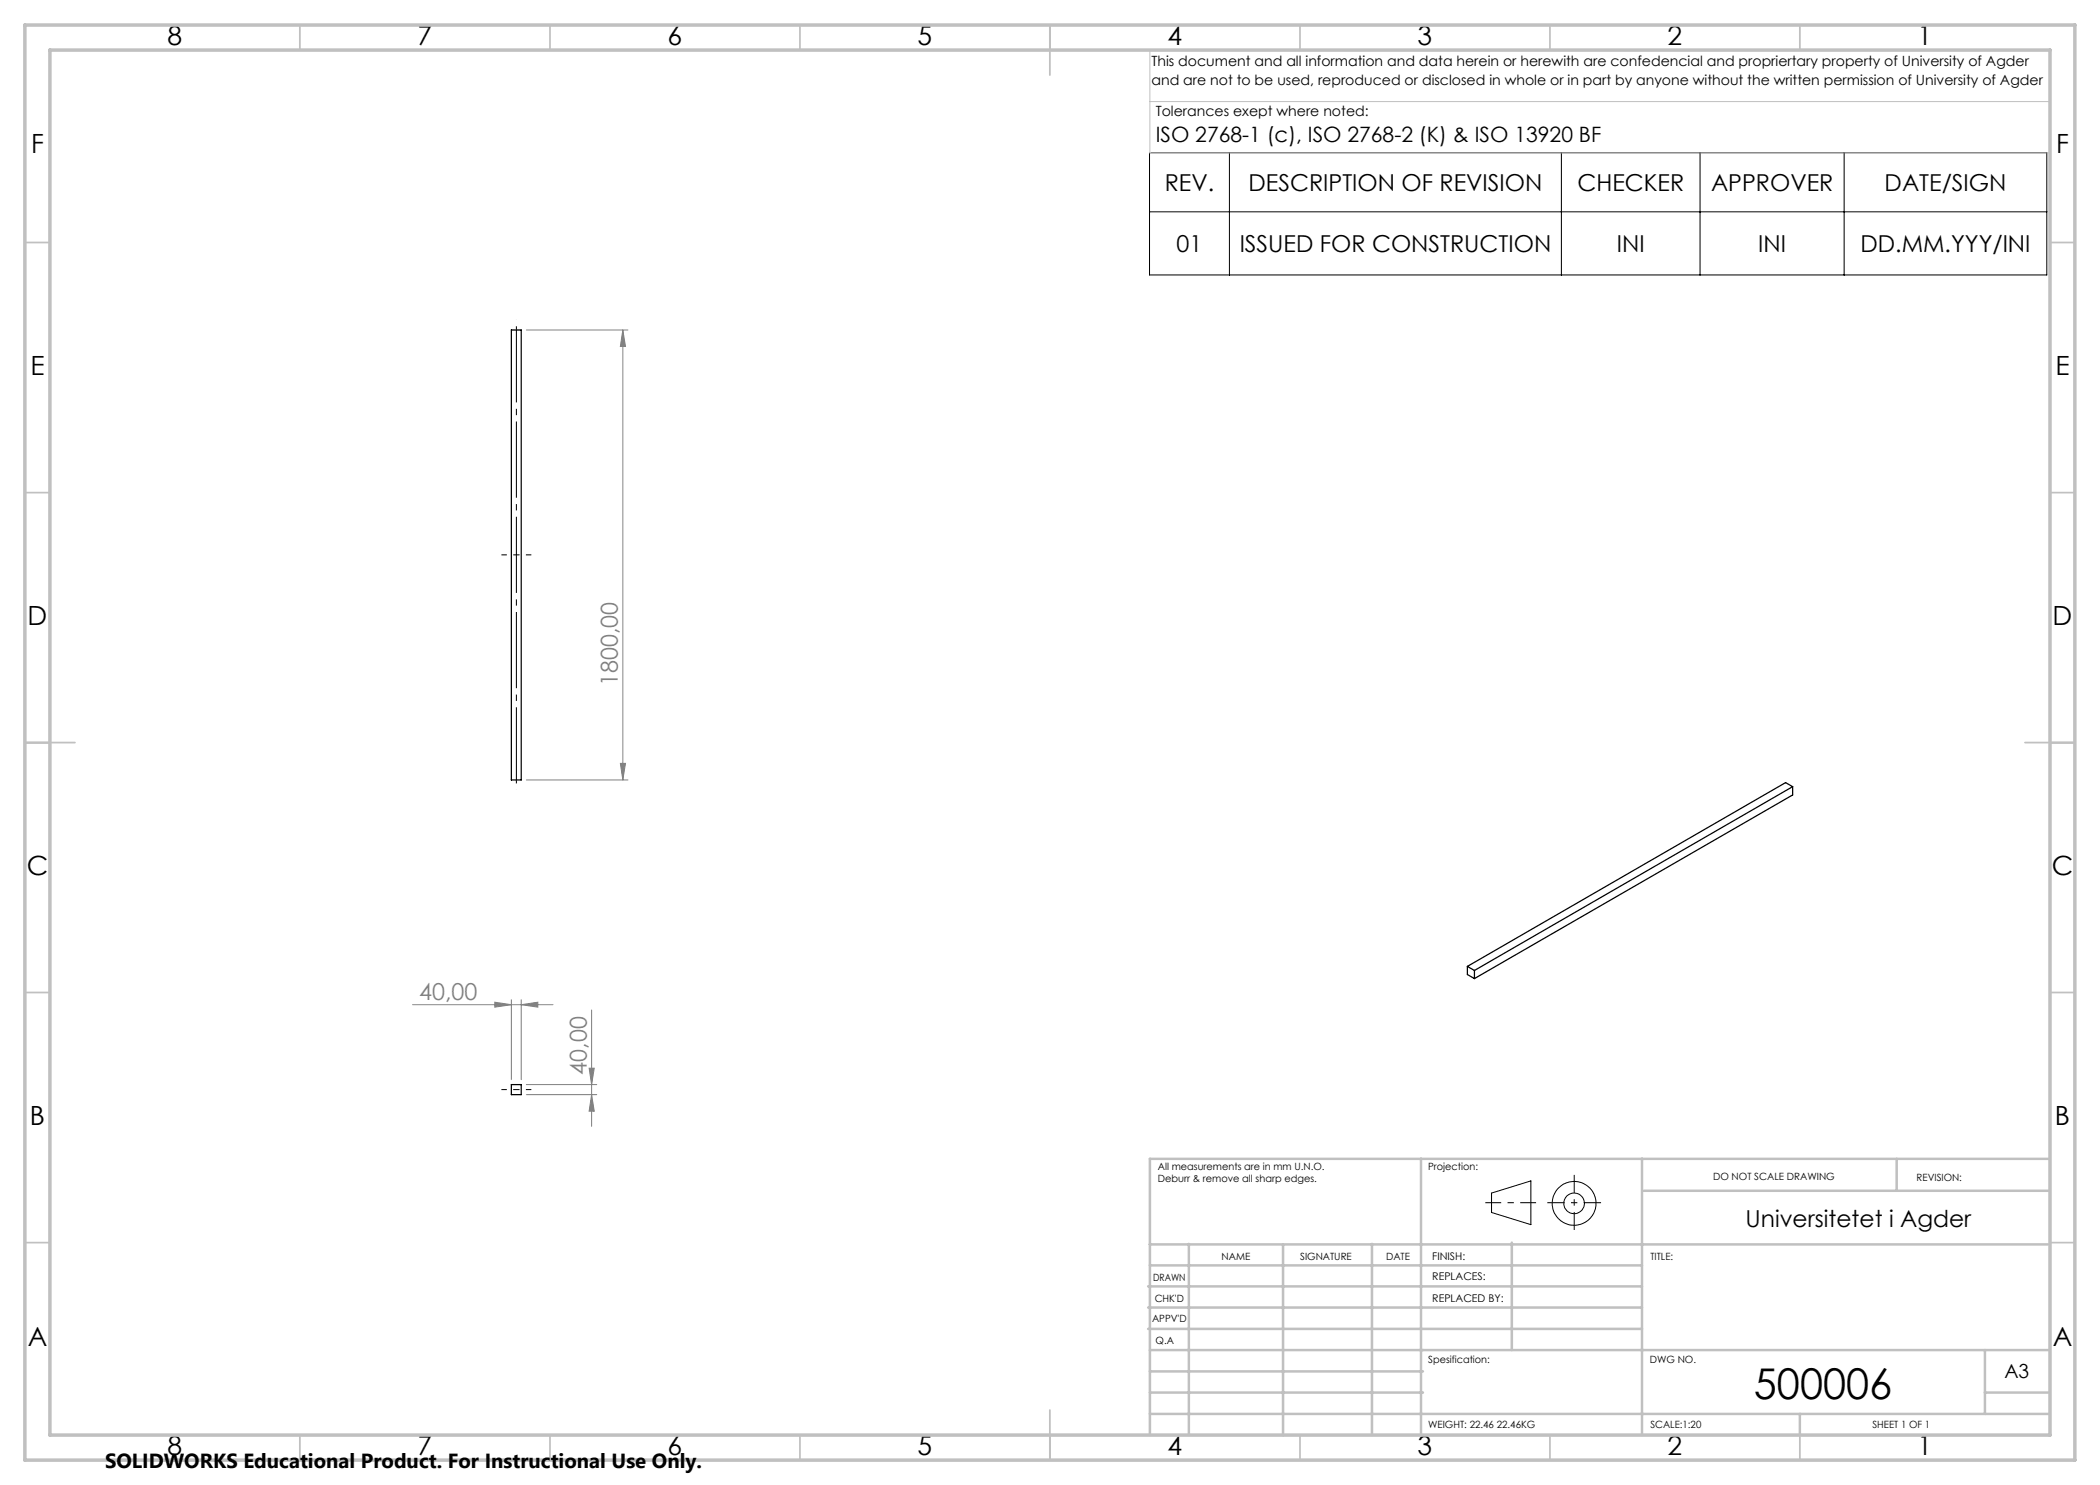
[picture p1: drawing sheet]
<svg xmlns="http://www.w3.org/2000/svg" width="420mm" height="297mm" viewBox="0 0 420 297" stroke-linecap="round" stroke-linejoin="round" font-family="sans-serif">
<path d="M102.3 66h1.9v90h-1.9zM358.5 157.3v1.7l-63.6 36.7M358.5 157.3l-63.6 36.8M358.5 157.3l-1.4-.8-63.6 36.8M293.5 193.3l1.4 .8M293.5 193.3v1.6l1.4 .8M294.9 194.1v1.6M102.3 216.9h1.9v2h-1.9z" fill="none" stroke="#000" stroke-width=".25"/>
<g fill="none" stroke="#808080" stroke-width=".2">
<path d="M105.3 66h20.3M124.6 66l.5 3.3h-1zM124.6 66v90M105.3 156h20.3M124.1 152.7h1l-.5 3.3zM102.3 200v15.9M104.2 200v15.9M82.5 200.9h28.1M99 200.4l3.3 .5-3.3 .5zM104.2 200.9l3.4-.5v1zM105.3 218.9h14M105.3 216.9h14"/>
<path d="M117.8 213.6h1.1l-.6 3.3zM118.3 218.9l.6 3.3h-1.1zM118.3 202v23.3"/>
</g>
<g fill="none" stroke="#000" stroke-width=".2">
<path d="M229.9 30.5h179.5v24.5h-179.5zM245.9 30.5v24.5M312.3 30.5v24.5M340 30.5v24.5M368.8 30.5v24.5M229.9 42.4h179.5M298.3 238.6l7.9-2.4v8.7l-7.9-2.4z"/>
<circle cx="314.8" cy="240.7" r="2.07"/>
<circle cx="314.8" cy="240.7" r="4.4"/>
</g>
<path d="M106.3 111h-6M106.3 217.9h-6" fill="none" stroke="#000" stroke-width=".2" stroke-dasharray="15.2 1.3 1.3 1.3" stroke-dashoffset="14.1" stroke-linecap="butt"/>
<path d="M103.3 158v-94" fill="none" stroke="#000" stroke-width=".2" stroke-dasharray="15.2 1.3 1.3 1.3" stroke-dashoffset="-1.3" stroke-linecap="butt"/>
<path d="M297.1 240.5h10.1" fill="none" stroke="#000" stroke-width=".2" stroke-dasharray="15.2 1.3 1.3 1.3" stroke-dashoffset="12.1" stroke-linecap="butt"/>
<path d="M314.8 235v11" fill="none" stroke="#000" stroke-width=".2" stroke-dasharray="15.2 1.3 1.3 1.3" stroke-dashoffset="11.6" stroke-linecap="butt"/>
<path d="M309.5 240.5h10.7" fill="none" stroke="#000" stroke-width=".2" stroke-dasharray="15.2 1.3 1.3 1.3" stroke-dashoffset="11.8" stroke-linecap="butt"/>
<path d="M230 10v20.6h180M230.5 10h179.5v33M230 20.3h180" fill="none" stroke="#c0c0c0" stroke-width=".2"/>
<g fill="none" stroke="#c0c0c0" stroke-width=".35">
<path d="M60 5v5M110 5v5M160 5v5M210 5v10M260 5v5M310 5v5M360 5v5M5 48.5h5M410 48.5h5M5 98.5h5M410 98.5h5M5 148.5h10"/>
<path d="M405 148.5h10M5 198.5h5M410 198.5h5M5 248.5h5M410 248.5h5M60 287v5M110 287v5M160 287v5M210 282v10M260 287v5M310 287v5M360 287v5"/>
</g>
<g fill="none" stroke="#c0c0c0" stroke-width=".5">
<path d="M284.2 231.8v55.2M328.4 231.8v55.2M328.8 238.2h81.2M379.3 231.8v6.4M410 231.8h-180v55.2M229.6 257.3h98.8M230 248.9h179.6M230 253.1h98.4M237.8 248.8v38.2M256.6 248.9v38.2M274.4 248.8v38.2M302.4 248.5v21.5"/>
<path d="M229.6 265.8h98.8M229.6 261.5h98.8M230 278.5h54.6M230 274.3h54.6M230 270h180M397 278.5h13M397 270v12.8M230 282.8h180M360 282.8v4.2"/>
</g>
<path d="M5 5h410v287h-410zM10 10h400v277h-400z" fill="none" stroke="#c0c0c0" stroke-width=".7"/>
<g fill="#808080">
<path d="M104.2 200.9l3.4-.5v1zM99 200.4l3.3 .5-3.3 .5z"/>
<path d="M118.3 218.9l.6 3.3h-1.1zM117.8 213.6h1.1l-.6 3.3zM124.1 152.7h1l-.5 3.3zM124.6 66l.5 3.3h-1z"/>
</g>
<text font-size="8.5" x="350.8" y="279.7">500006</text>
<g font-size="5.3">
<text x="33.5" y="8.9">8</text>
<text x="83.5" y="8.9">7</text>
<text x="133.5" y="8.9">6</text>
<text x="183.5" y="8.9">5</text>
<text x="233.5" y="8.9">4</text>
<text x="283.5" y="8.9">3</text>
<text x="333.5" y="8.9">2</text>
<text x="383.5" y="8.9">1</text>
<text x="6.2" y="30.7">F</text>
<text x="411.2" y="30.7">F</text>
<text x="6.1" y="74.9">E</text>
<text x="411.1" y="74.9">E</text>
<text x="5.5" y="124.9">D</text>
<text x="410.5" y="124.9">D</text>
<text x="5.3" y="174.9">C</text>
<text x="410.3" y="174.9">C</text>
<text x="6" y="224.9">B</text>
<text x="411" y="224.9">B</text>
<text x="5.5" y="269.2">A</text>
<text x="410.5" y="269.2">A</text>
<text x="33.5" y="290.9">8</text>
<text x="83.5" y="290.9">7</text>
<text x="133.5" y="290.9">6</text>
<text x="183.5" y="290.9">5</text>
<text x="233.5" y="290.9">4</text>
<text x="283.5" y="290.9">3</text>
<text x="333.5" y="290.9">2</text>
<text x="383.5" y="290.9">1</text>
</g>
<g font-size="4.7">
<text x="233" y="38.1">REV.</text>
<text x="249.7" y="38.1">DESCRIPTION OF REVISION</text>
<text x="315.5" y="38.1">CHECKER</text>
<text x="342.2" y="38.1">APPROVER</text>
<text x="376.9" y="38.1">DATE/SIGN</text>
<text x="235.3" y="50.3">01</text>
<text x="247.9" y="50.3">ISSUED FOR CONSTRUCTION</text>
<text x="323.4" y="50.3">INI</text>
<text x="351.7" y="50.3">INI</text>
<text x="372.1" y="50.3">DD.MM.YYY/INI</text>
<text x="349.1" y="245.3">Universitetet i Agder</text>
</g>
<g font-size="4.7" fill="#808080">
<text x="123.6" y="137.2" transform="rotate(-90 123.6 137.2)">1800,00</text>
<text x="83.8" y="199.9">40,00</text>
<text x="117.3" y="214.9" transform="rotate(-90 117.3 214.9)">40,00</text>
</g>
<text font-size="4.2" x="231.1" y="28.5">ISO 2768-1 (c), ISO 2768-2 (K) &amp; ISO 13920 BF</text>
<text font-size="4.1" x="21" y="293.7">SOLIDWORKS Educational Product. For Instructional Use Only.</text>
<text font-size="3.9" x="400.9" y="275.5">A3</text>
<g font-size="2.8">
<text x="230.3" y="13.1">This document and all information and data herein or herewith are confedencial and propriertary property of University of Agder</text>
<text x="230.3" y="16.9">and are not to be used, reproduced or disclosed in whole or in part by anyone without the written permission of University of Agder</text>
<text x="231.1" y="23.1">Tolerances exept where noted:</text>
</g>
<g font-size="2.1">
<text x="286.4" y="251.9">FINISH:</text>
<text x="286.5" y="256">REPLACES:</text>
<text x="286.5" y="260.4">REPLACED BY:</text>
</g>
<g font-size="2">
<text x="231.6" y="234">All measurements are in mm U.N.O.</text>
<text x="285.6" y="234">Projection:</text>
<text x="231.6" y="236.5">Deburr &amp; remove all sharp edges.</text>
<text x="342.6" y="236">DO NOT SCALE DRAWING</text>
<text x="383.3" y="236.2">REVISION:</text>
<text x="244.3" y="252">NAME</text>
<text x="260" y="251.9">SIGNATURE</text>
<text x="277.2" y="251.9">DATE</text>
<text x="330.1" y="251.9">TITLE:</text>
<text x="230.6" y="256.1">DRAWN</text>
<text x="230.9" y="260.3">CHK'D</text>
<text x="230.4" y="264.4">APPV'D</text>
<text x="231.1" y="268.8">Q.A</text>
<text x="285.6" y="272.5">Spesification:</text>
<text x="330" y="272.5">DWG NO.</text>
<text x="285.6" y="285.5">WEIGHT: 22.46 22.46KG</text>
<text x="330.1" y="285.6">SCALE:1:20</text>
<text x="374.5" y="285.6">SHEET 1 OF 1</text>
</g>
</svg>
